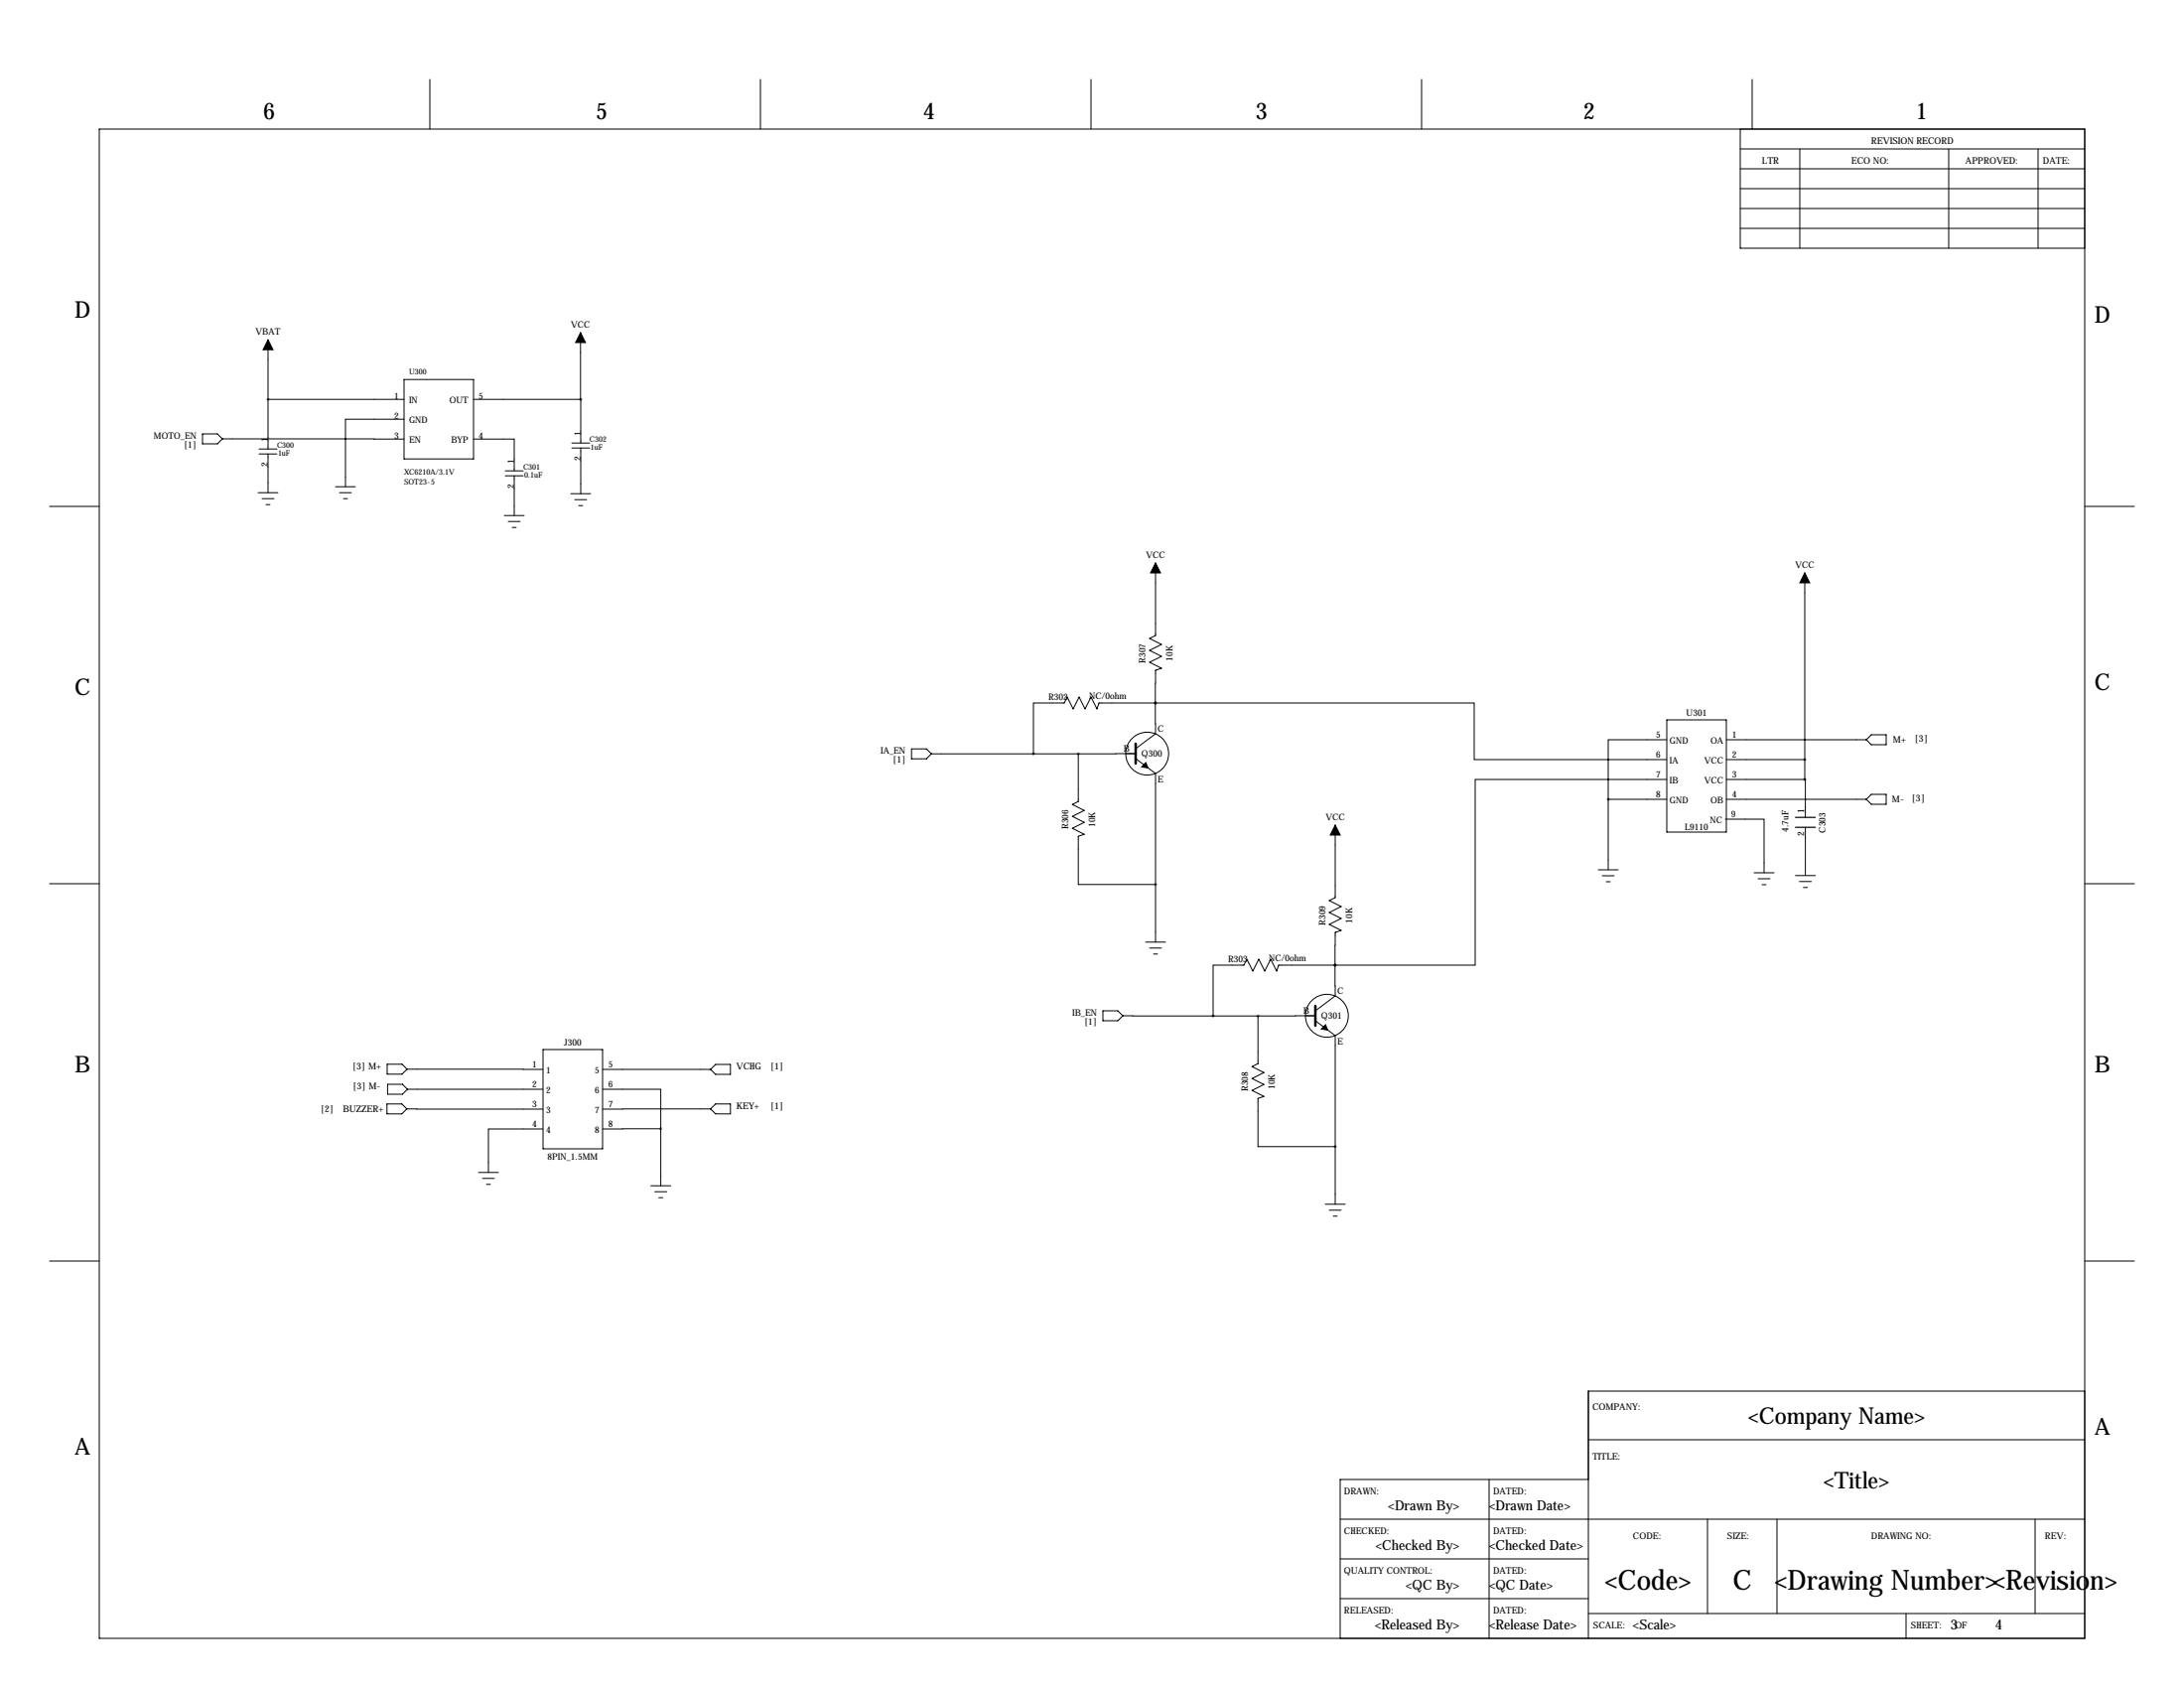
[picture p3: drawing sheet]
<svg xmlns="http://www.w3.org/2000/svg" width="559mm" height="432mm" viewBox="0 0 559 432" stroke-linecap="round" stroke-linejoin="round" font-family="sans-serif">
<g fill="none" stroke="#000" stroke-width=".25">
<path d="M25.4 33h508v386.1h-508zM110 20.3v12.7M194.6 20.3v12.7M279.1 20.3v12.7M363.7 20.3v12.7M445.3 38.1h88.1M445.3 33v30.5h88.1M448.3 20.3v12.7M460.5 38.1v25.4M498.6 38.1v25.4M521.5 38.1v25.4M445.3 48.3h88.1"/>
<path d="M445.3 43.2h88.1M445.3 53.3h88.1M445.3 58.4h88.1M68.6 86.9v28M103.4 97.1h17.8v20.3h-17.8zM148.5 85.1l.1 17.1M51.8 111h3.8l1.3 1.3-1.3 1.2h-3.8zM56.9 112.3h46.5M66.3 116.1h4.6M66.3 114.9h4.6M68.6 102.2h34.8M68.6 116.1v9.9"/>
<path d="M103.4 107.2h-15v17.3M121.2 112.3h10.4v8.1M121.2 102.2h27.4M146.3 114.6h4.6M146.3 113.3h4.6M148.6 102.2v11.1M148.6 114.6v11.7M12.7 129.5h12.7M66 126h5.1M67.1 127.6h3M68.1 129.1h1M85.9 124.5h5"/>
<path d="M86.9 126h3M87.9 127.6h1M129 131.9h5.1M129.3 121.7h4.6M129.3 120.4h4.6M130 133.4h3.1M131.1 134.9h1M131.6 121.7v10.2M146 126.3h5.1M147.1 127.8h3M148.1 129.3h1M533.4 129.5h12.7"/>
<path d="M295.7 144v18.6l-1.6 .7 3.1 1.5-3.1 1.6 3.1 1.5-3.1 1.5 3.1 1.5-1.5 .5-.1 8.4M461.8 146.6v52.8M295.6 179.8l.1 7.9-5.1 3.8M295.6 179.8h-14.4l-.5 1.6-1.6-3.1-1.5 3.1-1.5-3.1-1.5 3.1-1.6-3.1-.7 1.5h-7.9v13M295.6 179.8h.1M295.6 179.8h81.6v14.5h49.3M233.2 191.6h3.8l1.3 1.2-1.3 1.3h-3.8zM238.3 192.8h37.6M275.9 192.8v12.2l-1.5 .8 3 1.5-3 1.5 3 1.6-3 1.5 3 1.5-1.5 .5v12.4h19.8M290.6 192.8h-14.7M290.6 194.1l5.1 3.8v43.1M426.5 189.2h-15v15.3"/>
<path d="M426.5 199.4h-49.1v47.5h-35.8M426.5 184.1h15.2v28.8h-15.2zM441.7 189.2h35.8M441.7 194.3h20.1M441.7 199.4h20.1M461.8 199.4h.1v9.7M478.8 188h3.8v2.5h-3.8l-1.3-1.3zM341.6 211.1v18.5l-1.5 .8 3.1 1.5-3.1 1.5 3.1 1.5-3.1 1.6 3.1 1.5-1.6 .5v8.4M411.5 204.5h15M411.5 204.5v18M441.5 209.5h9.9v13.8M441.7 204.5h35.8"/>
<path d="M461.9 211.6v12.4M477.5 204.5l1.3-1.3h3.8v2.5h-3.8zM12.7 226.1h12.7M408.9 222.5h5.1M410 224h3M411 225.6h1M448.8 223.3h5.1M449.8 224.8h3.1M450.8 226.3h1.1M459.4 224h5.1M460.4 225.5h3M461.4 227h1"/>
<path d="M533.4 226.1h12.7M282.2 258.6h3.8l1.3 1.2-1.3 1.3h-3.8zM287.3 259.8l23.1 .1M293.1 241h5.1M294.1 242.5h3.1M295.1 244h1.1M310.4 259.9h11.5M321.9 259.9v12.2l-1.6 .7 3.1 1.6-3.1 1.5 3.1 1.5-3.1 1.5 3.1 1.6-1.5 .5v12.3h19.7M336.5 259.8l-14.6 .1M341.6 246.9v7.9l-5.1 3.8M341.6 246.9h-14.4l-.6 1.5-1.5-3-1.5 3-1.5-3-1.6 3-1.5-3-.7 1.5h-7.9v13M341.6 246.9h.1"/>
<path d="M99.1 272.2h3.8l1.2 1.3-1.2 1.3h-3.8zM99.2 277.4h3.8l1.2 1.2-1.2 1.3h-3.8zM104.1 273.5l34.8 .1M104.2 278.6h34.7M138.9 268.5h15.3v25.4h-15.3zM154.2 278.6h14.9v10.1M154.2 273.6h27.6M181.8 273.6l1.3-1.3h3.8v2.5h-3.8zM336.5 261.1l5.1 3.8v43.2M99 282.4h3.8l1.3 1.3-1.3 1.2h-3.8zM104.1 283.7h34.8M122.4 299.9h5.1"/>
<path d="M138.9 288.8h-13.9v11.1M169.1 288.7l-14.9 .1M169.1 288.7v14.6M181.8 283.7h-27.6M181.8 283.7l1.3-1.3h3.8v2.5h-3.8zM123.4 301.4h3.1M124.5 303h1M166.5 303.3h5.1M167.5 304.9h3.1M168.6 306.4h1M339.1 308.1h5.1M340.1 309.6h3.1"/>
<path d="M341.1 311.1h1M12.7 322.6h12.7M533.4 322.6h12.7M533.4 355.9h-127v63.2M381 378.5v40.6M406.4 368.3h127M406.4 378.5h-63.5v40.6M342.9 388.6h190.5M342.9 398.8h63.5M436.9 388.6v24.1M454.7 388.6v24.1M520.7 388.6v24.1"/>
<path d="M342.9 408.9h63.5M406.4 412.7h127M487.7 412.7v6.4"/>
<circle cx="293.5" cy="192.8" r="5.5"/>
<circle cx="339.5" cy="259.8" r="5.5"/>
</g>
<path d="M459.4 209.1h5.1M459.4 211.6h5.1" fill="none" stroke="#000" stroke-width=".3"/>
<path d="M290.6 190.2v5.1M336.5 257.3v5.1" fill="none" stroke="#000" stroke-width=".63"/>
<path d="M68.6 86.9l1.2 2.6h-2.5zM148.5 85.1l1.3 2.5h-2.5zM295.7 144l1.2 2.6h-2.5zM461.8 146.6l1.2 2.5h-2.5zM293.2 195.1l.5 1.3-1.6-.2zM341.6 211.1l1.3 2.5h-2.5zM339.1 262.1l.6 1.4-1.6-.3z" fill="#000" stroke="#000" stroke-width=".25"/>
<path d="M461.7 194.3a.05 .05 0 0 0 .1 0 .05 .05 0 0 0-.1 0zM461.7 199.4a.05 .05 0 0 0 .1 0 .05 .05 0 0 0-.1 0zM295.6 226.3a.05 .05 0 0 0 .1 0 .05 .05 0 0 0-.1 0zM341.6 293.3a.05 .05 0 0 0 .1 0 .05 .05 0 0 0-.1 0zM321.8 259.9a.05 .05 0 0 0 .1 0 .05 .05 0 0 0-.1 0zM169 288.7a.05 .05 0 0 0 .1 0 .05 .05 0 0 0-.1 0z" fill="#000" stroke="#000" stroke-width=".63"/>
<g font-size="7.1">
<text x="410.6" y="406.7">&lt;Code&gt;</text>
<text x="443.3" y="406.7">C</text>
<text x="454.1" y="406.7">&lt;Drawing Number&gt;&lt;Revision&gt;</text>
</g>
<g font-size="5.9">
<text x="67.3" y="30.5">6</text>
<text x="152.4" y="30.5">5</text>
<text x="236.2" y="30.5">4</text>
<text x="321.3" y="30.5">3</text>
<text x="405.1" y="30.5">2</text>
<text x="490.2" y="30.5">1</text>
<text x="19" y="81.3">D</text>
<text x="535.9" y="82.6">D</text>
<text x="19" y="177.8">C</text>
<text x="535.9" y="176.5">C</text>
<text x="19" y="274.3">B</text>
<text x="535.9" y="274.3">B</text>
<text x="447.3" y="364.3">&lt;Company Name&gt;</text>
<text x="535.9" y="367">A</text>
<text x="19" y="372.1">A</text>
<text x="466.7" y="380.8">&lt;Title&gt;</text>
</g>
<g font-size="3.6">
<text x="355.2" y="386.2">&lt;Drawn By&gt;</text>
<text x="381" y="386.2">&lt;Drawn Date&gt;</text>
<text x="352" y="396.4">&lt;Checked By&gt;</text>
<text x="381" y="396.4">&lt;Checked Date&gt;</text>
<text x="359.7" y="406.5">&lt;QC By&gt;</text>
<text x="381" y="406.5">&lt;QC Date&gt;</text>
<text x="351.8" y="416.7">&lt;Released By&gt;</text>
<text x="381" y="416.7">&lt;Release Date&gt;</text>
<text x="417.8" y="416.7">&lt;Scale&gt;</text>
<text x="499.1" y="416.7">3</text>
<text x="510.5" y="416.7">4</text>
</g>
<g font-size="2.4">
<text x="450.8" y="41.9">LTR</text>
<text x="473.7" y="41.9">ECO NO:</text>
<text x="478.8" y="36.8">REVISION RECORD</text>
<text x="502.9" y="41.9">APPROVED:</text>
<text x="522.7" y="41.9">DATE:</text>
<text x="484.4" y="190">M+</text>
<text x="489.9" y="189.8">[3]</text>
<text x="461.7" y="208.1" transform="rotate(-90 461.7 208.1)">1</text>
<text x="484.1" y="205.2">M-</text>
<text x="489.1" y="205.1">[3]</text>
<text x="461.7" y="213.9" transform="rotate(-90 461.7 213.9)">2</text>
<text x="90.1" y="273.5">[3] M+</text>
<text x="188.4" y="273.6">VCHG</text>
<text x="197.1" y="273.5">[1]</text>
<text x="90.2" y="278.6">[3] M-</text>
<text x="82" y="284.4">[2]</text>
<text x="87.8" y="284.6">BUZZER+</text>
<text x="188.4" y="283.7">KEY+</text>
<text x="197.1" y="283.6">[1]</text>
<text x="407.4" y="360.7">COMPANY:</text>
<text x="407.4" y="373.4">TITLE:</text>
<text x="343.9" y="382.3">DRAWN:</text>
<text x="382" y="382.3">DATED:</text>
<text x="343.9" y="392.4">CHECKED:</text>
<text x="382" y="392.4">DATED:</text>
<text x="417.8" y="393.7">CODE:</text>
<text x="442" y="393.7">SIZE:</text>
<text x="478.8" y="393.7">DRAWING NO:</text>
<text x="523.2" y="393.7">REV:</text>
<text x="343.9" y="402.6">QUALITY CONTROL:</text>
<text x="382" y="402.6">DATED:</text>
<text x="343.9" y="412.7">RELEASED:</text>
<text x="382" y="412.7">DATED:</text>
<text x="407.7" y="416.6">SCALE:</text>
<text x="488.9" y="416.6">SHEET:</text>
<text x="500.2" y="416.6">OF</text>
</g>
<g font-size="2.3">
<text x="146.1" y="83.8">VCC</text>
<text x="65.4" y="85.6">VBAT</text>
<text x="100.9" y="102.2">1</text>
<text x="100.9" y="107.2">2</text>
<text x="104.6" y="103.1">IN</text>
<text x="115" y="103.1">OUT</text>
<text x="122.4" y="102.2">5</text>
<text x="39.4" y="112.3">MOTO_EN</text>
<text x="68.6" y="113.1" transform="rotate(-90 68.6 113.1)">1</text>
<text x="100.9" y="112.3">3</text>
<text x="104.6" y="108.1">GND</text>
<text x="104.6" y="113.2">EN</text>
<text x="115.4" y="113.2">BYP</text>
<text x="122.4" y="112.3">4</text>
<text x="148.6" y="111.6" transform="rotate(-90 148.6 111.6)">1</text>
<text x="47" y="114.6">[1]</text>
<text x="68.6" y="119.3" transform="rotate(-90 68.6 119.3)">2</text>
<text x="131.6" y="118.7" transform="rotate(-90 131.6 118.7)">1</text>
<text x="148.6" y="117.8" transform="rotate(-90 148.6 117.8)">2</text>
<text x="131.6" y="124.9" transform="rotate(-90 131.6 124.9)">2</text>
<text x="293.2" y="142.7">VCC</text>
<text x="459.3" y="145.3">VCC</text>
<text x="293.1" y="169.6" transform="rotate(-90 293.1 169.6)">R307</text>
<text x="300" y="169.1" transform="rotate(-90 300 169.1)">10K</text>
<text x="268.3" y="179.1">R302</text>
<text x="278.7" y="178.8">NC/0ohm</text>
<text x="431.4" y="183.1">U301</text>
<text x="296.2" y="187.2">C</text>
<text x="423.8" y="188.7">5</text>
<text x="427.2" y="190.1">GND</text>
<text x="437.6" y="190.1">OA</text>
<text x="443.2" y="188.7">1</text>
<text x="225.4" y="192.8">IA_EN</text>
<text x="228.4" y="195.2">[1]</text>
<text x="287.5" y="192.3">B</text>
<text x="292.1" y="193.6">Q300</text>
<text x="423.8" y="193.8">6</text>
<text x="427.2" y="195.2">IA</text>
<text x="436.1" y="195.2">VCC</text>
<text x="443.2" y="193.8">2</text>
<text x="296.2" y="200.2">E</text>
<text x="423.8" y="198.9">7</text>
<text x="423.8" y="204">8</text>
<text x="427.2" y="200.3">IB</text>
<text x="436.1" y="200.3">VCC</text>
<text x="443.2" y="198.9">3</text>
<text x="443.2" y="204">4</text>
<text x="339.2" y="209.8">VCC</text>
<text x="427.2" y="205.4">GND</text>
<text x="437.6" y="205.4">OB</text>
<text x="443" y="209">9</text>
<text x="273.4" y="212.1" transform="rotate(-90 273.4 212.1)">R306</text>
<text x="280.2" y="211.6" transform="rotate(-90 280.2 211.6)">10K</text>
<text x="431.1" y="212.4">L9110</text>
<text x="437.5" y="210.5">NC</text>
<text x="457.6" y="212.9" transform="rotate(-90 457.6 212.9)">4.7uF</text>
<text x="467.1" y="213" transform="rotate(-90 467.1 213)">C303</text>
<text x="339.1" y="236.7" transform="rotate(-90 339.1 236.7)">R309</text>
<text x="346" y="236.2" transform="rotate(-90 346 236.2)">10K</text>
<text x="324.7" y="245.9">NC/0ohm</text>
<text x="314.2" y="246.1">R303</text>
<text x="342.1" y="254.3">C</text>
<text x="274.3" y="259.8">IB_EN</text>
<text x="277.4" y="262.2">[1]</text>
<text x="333.4" y="259.3">B</text>
<text x="338.1" y="260.7">Q301</text>
<text x="144.3" y="267.5">J300</text>
<text x="342.1" y="267.2">E</text>
<text x="136.2" y="273">1</text>
<text x="139.7" y="274.5">1</text>
<text x="152.2" y="274.5">5</text>
<text x="155.7" y="273">5</text>
<text x="136.2" y="278.1">2</text>
<text x="139.7" y="279.5">2</text>
<text x="152.2" y="279.5">6</text>
<text x="155.7" y="278.1">6</text>
<text x="319.3" y="279.2" transform="rotate(-90 319.3 279.2)">R308</text>
<text x="326.2" y="278.6" transform="rotate(-90 326.2 278.6)">10K</text>
<text x="136.2" y="283.2">3</text>
<text x="139.7" y="284.6">3</text>
<text x="152.2" y="284.6">7</text>
<text x="155.7" y="283.2">7</text>
<text x="136.2" y="288.3">4</text>
<text x="139.7" y="289.7">4</text>
<text x="152.2" y="289.7">8</text>
<text x="155.7" y="288.3">8</text>
<text x="140.1" y="296.7">8PIN_1.5MM</text>
</g>
<g font-size="2">
<text x="104.6" y="95.8">U300</text>
<text x="150.9" y="113.1">C302</text>
<text x="70.9" y="114.6">C300</text>
<text x="71.1" y="116.6">1uF</text>
<text x="151.1" y="115.1">1uF</text>
<text x="103.4" y="124">SOT23-5</text>
<text x="103.4" y="121.5">XC6210A/3.1V</text>
<text x="133.9" y="120.2">C301</text>
<text x="134.1" y="122.2">0.1uF</text>
</g>
</svg>
